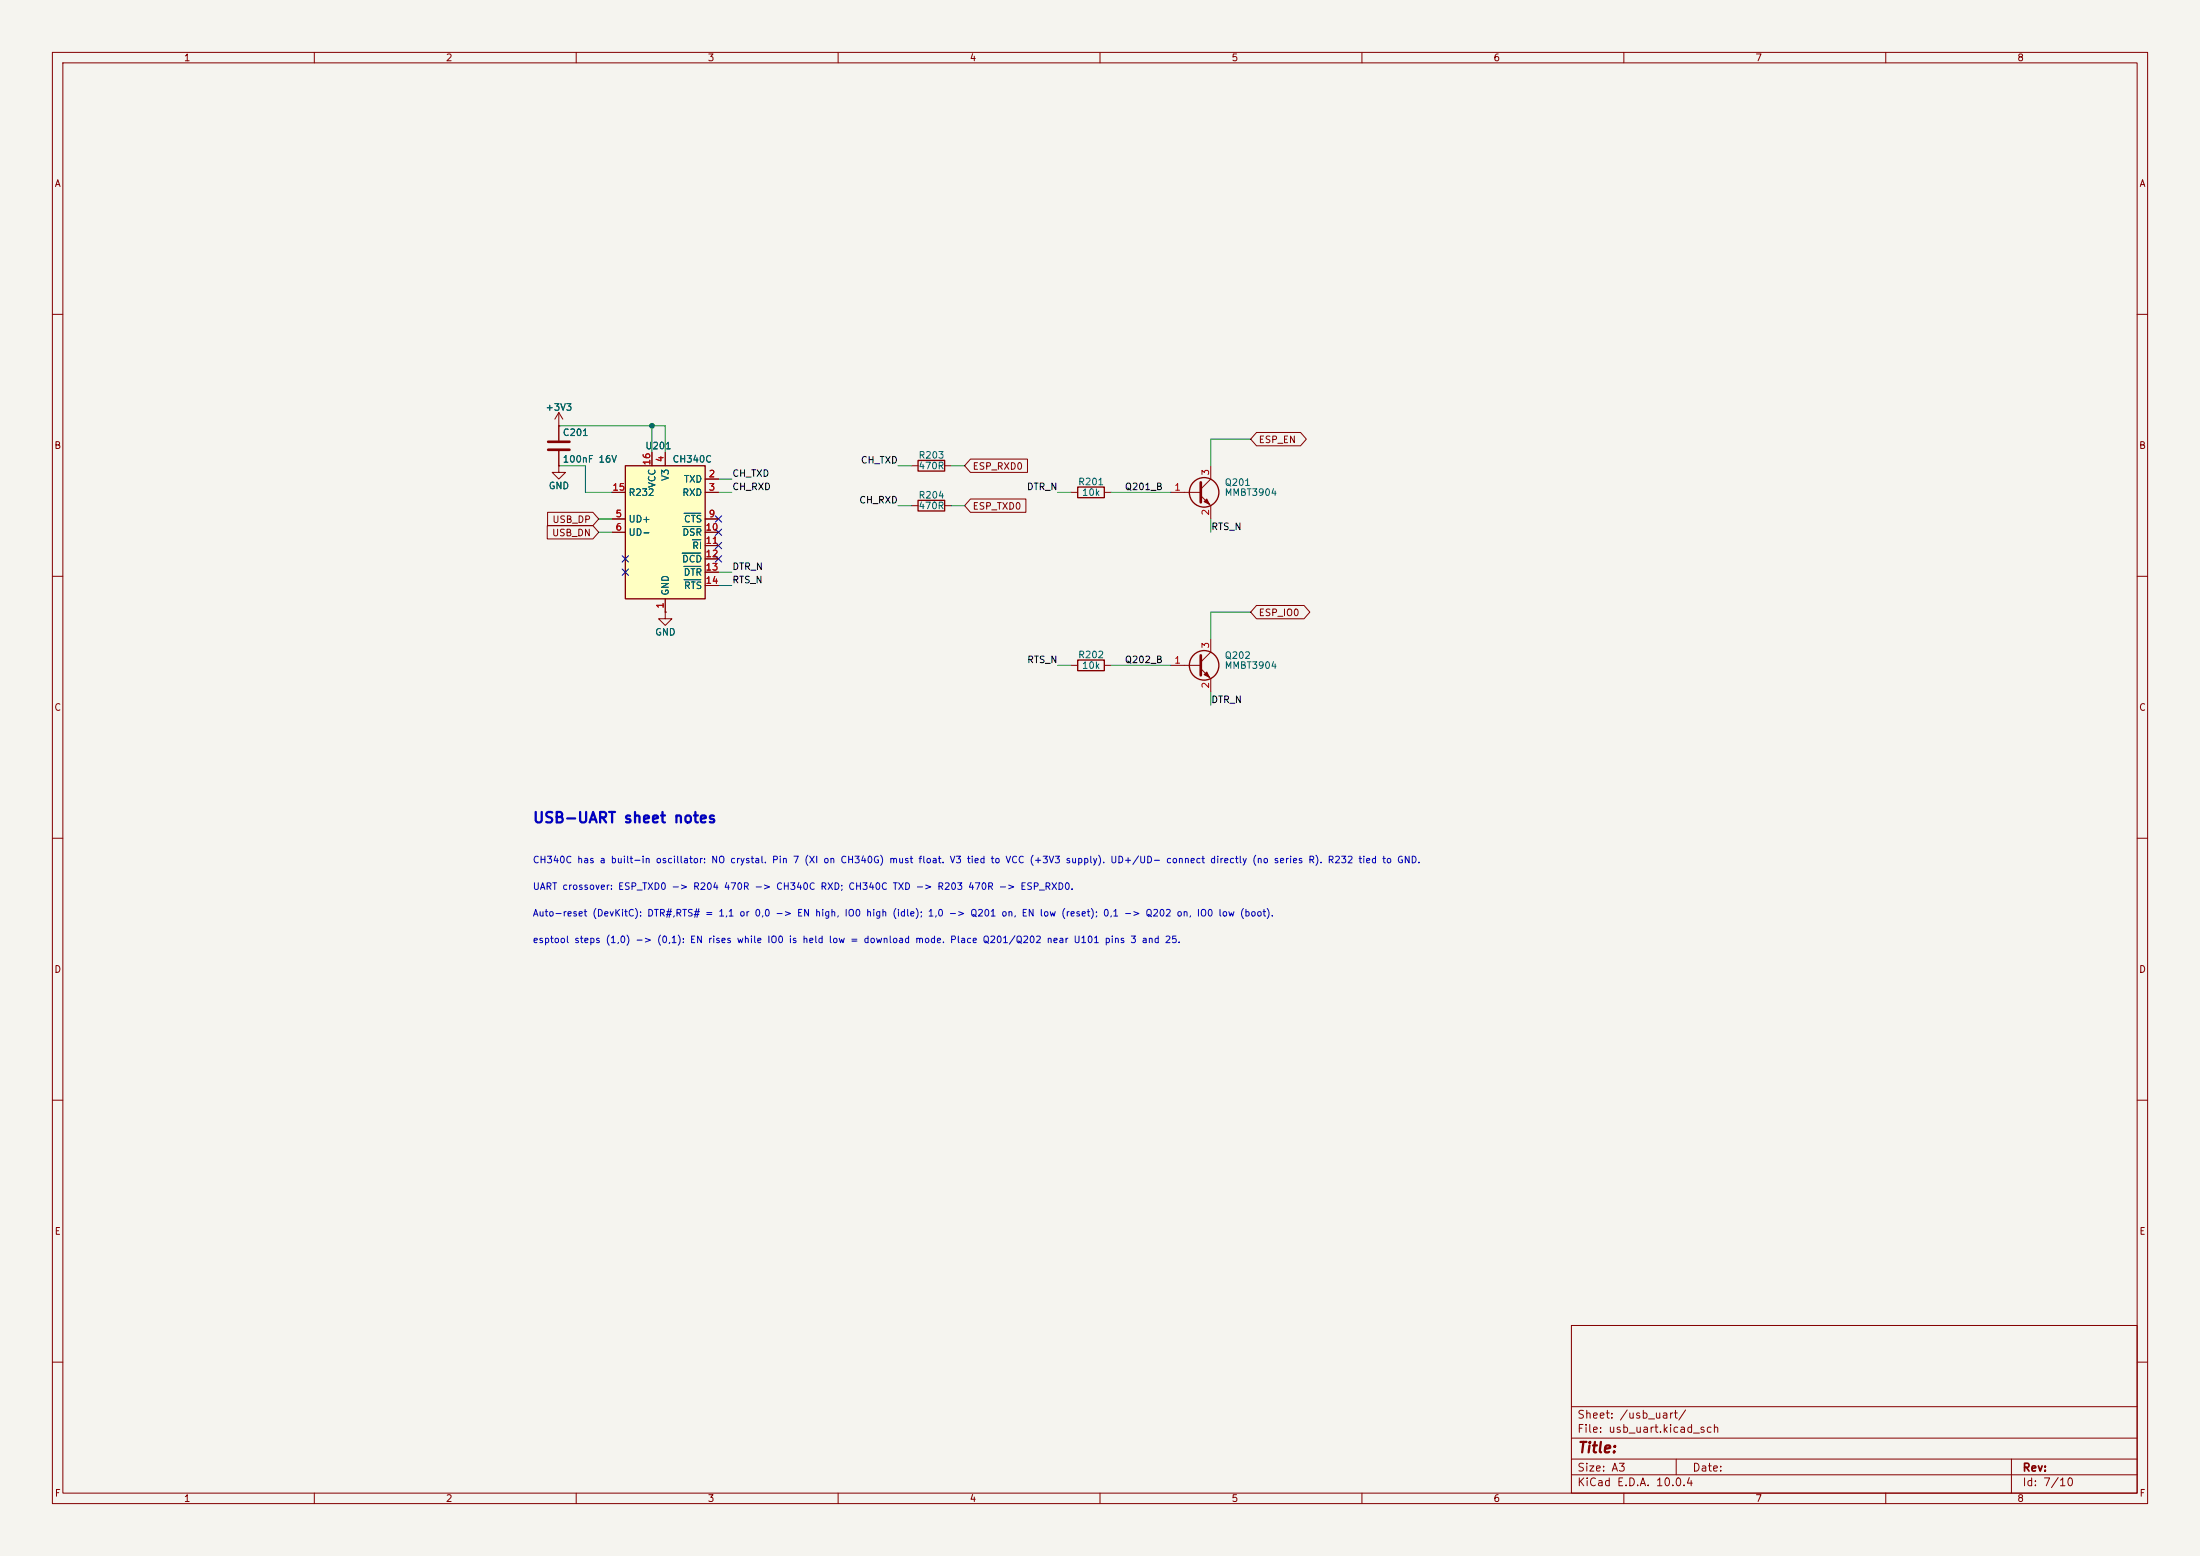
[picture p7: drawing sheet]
<svg xmlns="http://www.w3.org/2000/svg" width="420mm" height="297mm" viewBox="0 0 420 297" stroke-linecap="round" stroke-linejoin="round" font-family="sans-serif">
<path d="M0 0h420v297h-420z" fill="#f5f4ef" stroke="#f5f4ef" stroke-width=".19"/>
<g fill="none" stroke="#840000" stroke-width=".19">
<path d="M10 10h400v277h-400zM12 12h396v273h-396zM60 10v2M110 10v2M160 10v2M210 10v2M260 10v2M310 10v2M360 10v2M10 60h2M106.7 78.7l-.8 1.3M106.7 78.7l.7 1.3"/>
<path d="M106.7 78.7v2.6M408 60h2M106.7 81.3h.1M106.7 88.9v1.3h1.2l-1.2 1.2-1.3-1.2h1.3M106.7 88.9h.1M174 96.5h1.3M174 88.9h1.3M180.3 96.5h1.3M180.3 88.9h1.3M204.5 94h1.2M210.8 94h1.3M223.5 94h5.7"/>
<path d="M229.2 94.6l1.9 1.9v2.6M231.1 88.9v2.5l-1.9 1.9M10 110h2M127 116.8v1.3h1.3l-1.3 1.3-1.3-1.3h1.3M127 116.8h.1M408 110h2M204.5 127h1.2M210.8 127h1.3M223.5 127h5.7M229.2 127.6l1.9 1.9v2.6M231.1 121.9v2.6l-1.9 1.9M10 160h2"/>
<path d="M408 160h2M10 210h2M408 210h2M300 253h108v32h-108zM10 260h2M300 278.5h108M300 274.5h108M300 268.5h108M320 278.5v3M384 278.5v6.5M408 260h2M60 285v2"/>
<path d="M110 285v2M160 285v2M210 285v2M260 285v2M300 281.5h108M310 285v2M360 285v2"/>
</g>
<g fill="none" stroke="#840000" stroke-width=".25">
<path d="M175.3 95.5h5v2h-5zM175.3 87.9h5v2h-5zM205.7 93h5.1v2h-5.1zM205.7 126h5.1v2h-5.1z"/>
<circle cx="229.9" cy="94" r="2.82"/>
<circle cx="229.9" cy="127" r="2.82"/>
</g>
<path d="M229.2 92.1v3.8M229.2 125.1v3.8" fill="none" stroke="#840000" stroke-width=".51"/>
<g fill="#840000" stroke="#840000" stroke-width=".19">
<path d="M229.9 128.8l.5-.5 .5 1z"/>
<path d="M229.9 95.8l.5-.5 .5 1z"/>
</g>
<path d="M119.4 88.9h15.2v25.4h-15.2z" fill="#ffffc2"/>
<path d="M119.4 88.9h15.2v25.4h-15.2z" fill="none" stroke="#840000" stroke-width=".25"/>
<g fill="none" stroke="#840000" stroke-width=".19">
<path d="M104.5 97.8h8.7l1.1 1.3-1.1 1.2h-8.7zM106.7 88.9h.1M106.7 81.3h.1M106.7 81.3v2.8M106.7 86.1v2.8M116.8 94h2.6M116.8 99.1h2.6M124.5 86.4v2.5M127 86.4v2.5M134.6 91.4h2.6M134.6 94h2.6M134.6 99.1h2.6"/>
<path d="M185.3 95.2h10.5v2.6h-10.5l-1.2-1.3zM185.3 87.6h10.9v2.6h-10.9l-1.2-1.3zM239.9 82.5h8.4l1.1 1.3-1.1 1.3h-8.4l-1.1-1.3zM104.5 100.3h8.7l1.1 1.3-1.1 1.3h-8.7zM116.8 101.6h2.6M127 116.8h.1M127 114.3v2.5M134.6 101.6h2.6M134.6 104.1h2.6M134.6 106.7h2.6M134.6 109.2h2.6M134.6 111.8h2.6"/>
<path d="M239.9 115.6h9l1.2 1.2-1.2 1.3h-9l-1.1-1.3z"/>
</g>
<path d="M130.6 98h3.2M130.2 105.6h3.6M130.3 100.5h3.5M130.5 108.1h3.3M130.6 110.7h3.2M132.2 103h1.6" fill="none" stroke="#006464" stroke-width=".19"/>
<path d="M104.6 84.3h4.1M104.6 85.9h4.1" fill="none" stroke="#840000" stroke-width=".51"/>
<g fill="none" stroke="#009600" stroke-width=".19">
<path d="M106.7 88.9h5.1v5.1h5M106.7 81.3h20.3v5.1M114.3 99.1h2.5M124.5 81.3v5.1M137.2 94h2.5M137.2 91.4h2.5M171.4 88.9h2.6M171.4 96.5h2.6M181.6 88.9h2.5M181.6 96.5h2.5M201.9 94h2.6M212.1 94h11.4"/>
<path d="M231.1 99.1v2.5M238.8 83.8h-7.7v5.1M114.3 101.6h2.5M137.2 109.2h2.5M137.2 111.8h2.5M238.8 116.8h-7.7v5.1M201.9 127h2.6M212.1 127h11.4M231.1 132.1v2.5"/>
</g>
<path d="M136.6 98.5l1.2 1.2M137.8 98.5l-1.2 1.2M118.8 108.6l1.2 1.2M118.8 106.1l1.2 1.2M120 108.6l-1.2 1.2M120 106.1l-1.2 1.2M136.6 101l1.2 1.2M136.6 103.5l1.2 1.2M136.6 106.1l1.2 1.2M137.8 101l-1.2 1.2M137.8 103.5l-1.2 1.2M137.8 106.1l-1.2 1.2" fill="none" stroke="#000084" stroke-width=".19"/>
<circle cx="124.5" cy="81.3" r=".46" fill="#009600" stroke="#009600" stroke-width=".19"/>
<text font-size="2" fill="#0000c2" x="101.6" y="157.6">USB-UART sheet notes</text>
<text font-size="2" fill="#840000" x="301" y="277.8">Title:</text>
<g font-size="1.5" fill="#840000">
<text x="301" y="273.8">File: usb_uart.kicad_sch</text>
<text x="301" y="271.1">Sheet: /usb_uart/</text>
<text x="301" y="281.2">Size: A3</text>
<text x="323" y="281.2">Date:</text>
<text x="386" y="281.2">Rev:</text>
<text x="301" y="284">KiCad E.D.A. 10.0.4</text>
<text x="386" y="284">Id: 7/10</text>
</g>
<g font-size="1.3" fill="#840000">
<text x="35" y="12">1</text>
<text x="85" y="12">2</text>
<text x="135" y="12">3</text>
<text x="185" y="12">4</text>
<text x="235" y="12">5</text>
<text x="285" y="12">6</text>
<text x="335" y="12">7</text>
<text x="385" y="12">8</text>
<text x="10.3" y="36">A</text>
<text x="408.3" y="36">A</text>
<text x="10.3" y="86">B</text>
<text x="185.6" y="90">ESP_RXD0</text>
<text x="240.2" y="84.9">ESP_EN</text>
<text x="408.2" y="86">B</text>
<text x="105.4" y="100.1">USB_DP</text>
<text x="185.6" y="97.6">ESP_TXD0</text>
<text x="105.3" y="102.7">USB_DN</text>
<text x="240.2" y="117.9">ESP_IO0</text>
<text x="10.3" y="136">C</text>
<text x="408.2" y="136">C</text>
<text x="10.3" y="186">D</text>
<text x="408.2" y="186">D</text>
<text x="10.3" y="236">E</text>
<text x="408.3" y="236">E</text>
<text x="10.3" y="286">F</text>
<text x="35" y="287">1</text>
<text x="85" y="287">2</text>
<text x="135" y="287">3</text>
<text x="185" y="287">4</text>
<text x="235" y="287">5</text>
<text x="285" y="287">6</text>
<text x="335" y="287">7</text>
<text x="385" y="287">8</text>
<text x="408.3" y="286">F</text>
</g>
<g font-size="1.3" fill="#006464">
<text x="104" y="78.7">+3V3</text>
<text x="107.3" y="83.5">C201</text>
<text x="107.3" y="88.6">100nF 16V</text>
<text x="123.1" y="86.1">U201</text>
<text x="128.3" y="88.6">CH340C</text>
<text x="175.2" y="87.8">R203</text>
<text x="175.2" y="89.9">470R</text>
<text x="104.6" y="93.7">GND</text>
<text x="119.9" y="95">R232</text>
<text x="125.4" y="93.2" transform="rotate(-90 125.4 93.2)">VCC</text>
<text x="128" y="91.9" transform="rotate(-90 128 91.9)">V3</text>
<text x="130.2" y="95">RXD</text>
<text x="130.5" y="92.4">TXD</text>
<text x="175.2" y="95.5">R204</text>
<text x="205.7" y="92.9">R201</text>
<text x="206.5" y="95">10k</text>
<text x="233.7" y="93">Q201</text>
<text x="233.7" y="95">MMBT3904</text>
<text x="119.9" y="100">UD+</text>
<text x="130.5" y="100">CTS</text>
<text x="175.2" y="97.5">470R</text>
<text x="119.9" y="102.6">UD-</text>
<text x="130.1" y="107.7">DCD</text>
<text x="130.2" y="102.6">DSR</text>
<text x="132" y="105.1">RI</text>
<text x="128" y="113.8" transform="rotate(-90 128 113.8)">GND</text>
<text x="130.4" y="110.2">DTR</text>
<text x="130.5" y="112.7">RTS</text>
<text x="125" y="121.6">GND</text>
<text x="205.7" y="125.9">R202</text>
<text x="206.5" y="128">10k</text>
<text x="233.7" y="126.1">Q202</text>
<text x="233.7" y="128">MMBT3904</text>
</g>
<g font-size="1.3" fill="#a90000">
<text x="124.4" y="88.9" transform="rotate(-90 124.4 88.9)">16</text>
<text x="127" y="88.3" transform="rotate(-90 127 88.3)">4</text>
<text x="116.8" y="94">15</text>
<text x="135.2" y="91.4">2</text>
<text x="135.2" y="94">3</text>
<text x="224.1" y="94">1</text>
<text x="231.1" y="90.9" transform="rotate(-90 231.1 90.9)">3</text>
<text x="117.4" y="99">5</text>
<text x="117.4" y="101.6">6</text>
<text x="134.6" y="101.6">10</text>
<text x="135.2" y="99">9</text>
<text x="231.1" y="98.5" transform="rotate(-90 231.1 98.5)">2</text>
<text x="134.6" y="104.1">11</text>
<text x="134.6" y="106.7">12</text>
<text x="134.6" y="109.2">13</text>
<text x="134.6" y="111.7">14</text>
<text x="127" y="116.3" transform="rotate(-90 127 116.3)">1</text>
<text x="231.1" y="123.9" transform="rotate(-90 231.1 123.9)">3</text>
<text x="224.1" y="127">1</text>
<text x="231.1" y="131.5" transform="rotate(-90 231.1 131.5)">2</text>
</g>
<g font-size="1.3" fill="#0f0f0f">
<text x="164.2" y="88.8">CH_TXD</text>
<text x="139.7" y="91.3">CH_TXD</text>
<text x="139.7" y="93.9">CH_RXD</text>
<text x="195.9" y="93.9">DTR_N</text>
<text x="214.6" y="93.9">Q201_B</text>
<text x="163.9" y="96.4">CH_RXD</text>
<text x="231.1" y="101.5">RTS_N</text>
<text x="139.7" y="109.1">DTR_N</text>
<text x="139.7" y="111.6">RTS_N</text>
<text x="196" y="126.9">RTS_N</text>
<text x="214.6" y="126.9">Q202_B</text>
<text x="231.1" y="134.5">DTR_N</text>
</g>
<g font-size="1.3" fill="#0000c2">
<text x="101.6" y="165.1">CH340C has a built-in oscillator: NO crystal. Pin 7 (XI on CH340G) must float. V3 tied to VCC (+3V3 supply). UD+/UD- connect directly (no series R). R232 tied to GND.</text>
<text x="101.6" y="170.2">UART crossover: ESP_TXD0 -&gt; R204 470R -&gt; CH340C RXD; CH340C TXD -&gt; R203 470R -&gt; ESP_RXD0.</text>
<text x="101.6" y="175.2">Auto-reset (DevKitC): DTR#,RTS# = 1,1 or 0,0 -&gt; EN high, IO0 high (idle); 1,0 -&gt; Q201 on, EN low (reset); 0,1 -&gt; Q202 on, IO0 low (boot).</text>
<text x="101.6" y="180.3">esptool steps (1,0) -&gt; (0,1): EN rises while IO0 is held low = download mode. Place Q201/Q202 near U101 pins 3 and 25.</text>
</g>
</svg>
